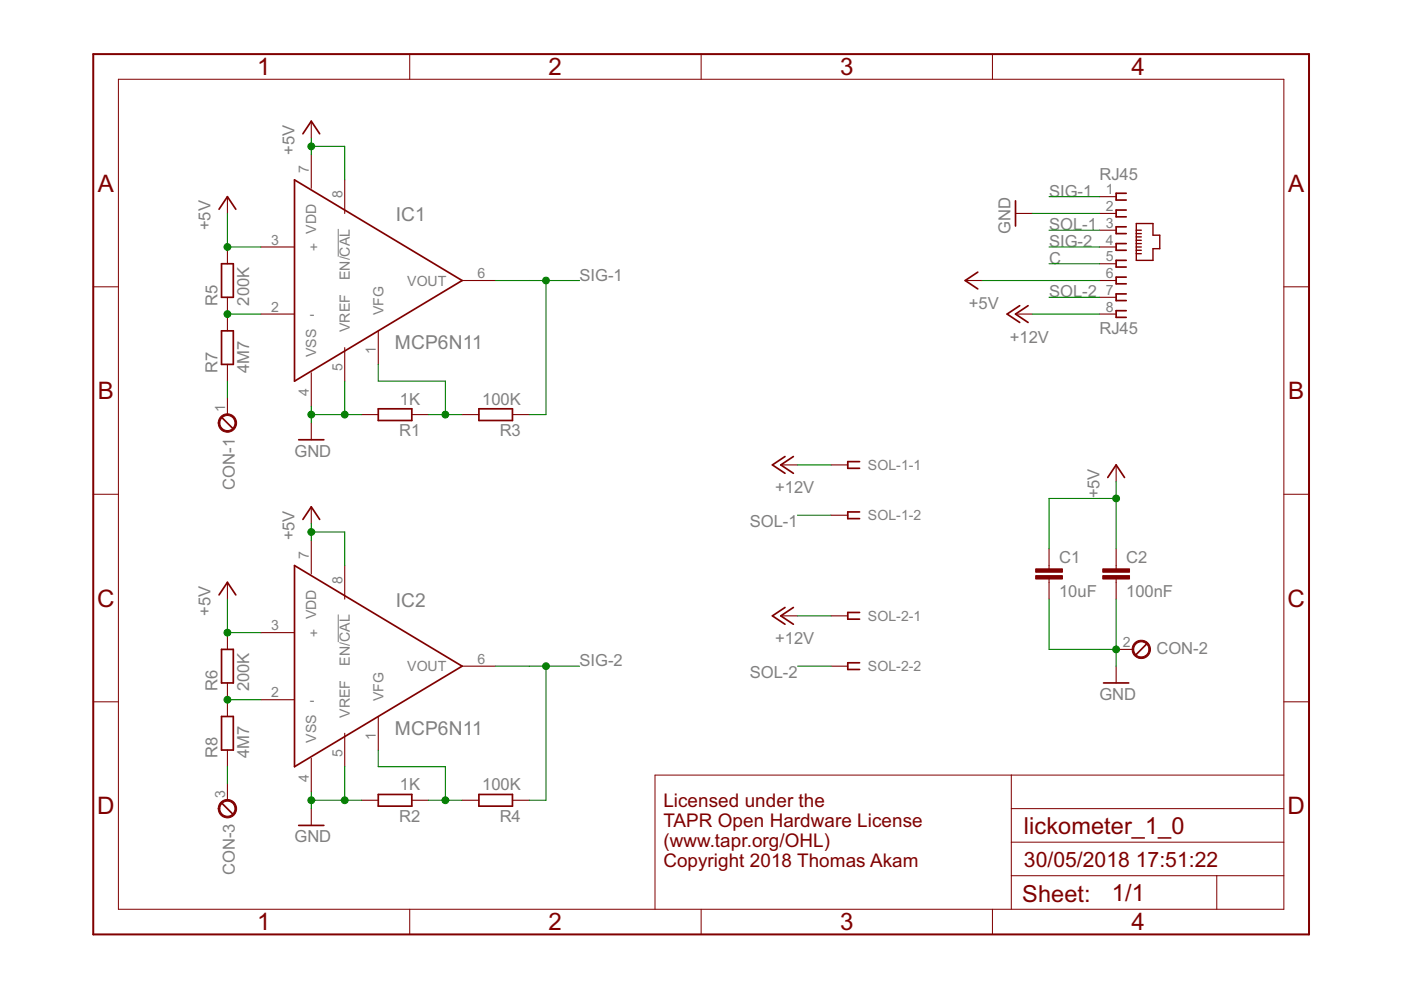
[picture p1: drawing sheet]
<svg xmlns="http://www.w3.org/2000/svg" width="297mm" height="210mm" viewBox="0 0 297 210" stroke-linecap="round" stroke-linejoin="round" font-family="sans-serif">
<path d="M71.7 48.5v5.9M71.7 130.3v5.8" fill="none" stroke="#808080" stroke-width=".21"/>
<g fill="none" stroke="#800000" stroke-width=".36">
<path d="M62.4 38.1l35.6 21.4-35.6 21.3zM64.2 28.4l1.8-2.7 1.8 2.7M46.4 44.4l1.8-2.7 1.8 2.7M47 55.9h2.5v7.1h-2.5zM207.3 57.7l-2.7 1.8 2.7 1.8M215.3 42.6v5.3M238.8 41h-2.2v1.4h2.2M238.8 44.5h-2.2v1.5h2.2M238.8 48.1h-2.2v1.4h2.2M238.8 51.6h-2.2v1.5h2.2M238.8 55.2h-2.2v1.4h2.2M238.8 58.8h-2.2v1.4h2.2"/>
<path d="M47 70.1h2.5v7.2h-2.5zM216.2 64.8l-2.7 1.8 2.7 1.8M218 64.8l-2.7 1.8 2.7 1.8M238.8 62.3h-2.2v1.4h2.2M238.8 65.9h-2.2v1.4h2.2M47.1 88.6l2.2 2.2M63.3 93.2h5.4M80.2 86.7h7.1v2.5h-7.1zM101.5 86.7h7.1v2.5h-7.1zM166.4 96.8l-2.6 1.8 2.6 1.8M168.2 96.8l-2.7 1.8 2.7 1.8M182.2 97.9h-2.5v1.4h2.5"/>
<path d="M62.4 119.9l35.6 21.3-35.6 21.4zM64.2 110.1l1.8-2.6 1.8 2.6M182.2 108.5h-2.5v1.5h2.5M234.9 101.2l1.7-2.6 1.8 2.6M46.4 126.1l1.8-2.6 1.8 2.6M47 137.7h2.5v7.1h-2.5zM166.4 128.8l-2.6 1.8 2.6 1.8M168.2 128.8l-2.7 1.8 2.7 1.8M182.2 129.9h-2.5v1.4h2.5M243 136.6l-2.1 2.1M47 151.9h2.5v7.1h-2.5zM182.2 140.5h-2.5v1.4h2.5"/>
<path d="M234 144.8h5.3M47.1 170.4l2.2 2.1M63.3 175h5.4M80.2 168.4h7.1v2.5h-7.1zM101.5 168.4h7.1v2.5h-7.1z"/>
</g>
<g fill="none" stroke="#800000" stroke-width=".23">
<path d="M66 25.7v3.6M66 32.8v7.1M73.1 38.1v7.2M48.2 41.7v3.6M48.2 52.4v3.5M55.3 52.4h7.1M98 59.5h7.1M204.6 59.5h3.6M215.3 45.3h3.6M233.1 45.3h3.5M233.1 41.7h3.5M233.1 48.8h3.5"/>
<path d="M233.1 52.4h3.5M233.1 55.9h3.5M233.1 59.5h3.5M48.2 63v7.1M48.2 77.3v3.5M55.3 66.6h7.1M66 79v7.1M73.1 73.7v7.1M80.2 70.1v7.2M215.3 66.6h3.6M233.1 66.6h3.5M233.1 63h3.5"/>
<path d="M48.2 84.3v3.6M66 89.7v3.5M76.6 87.9h3.6M87.3 87.9h3.6M98 87.9h3.5M108.6 87.9h3.6M165.5 98.6h3.6M176.2 98.6h3.5M236.6 98.6v3.5M66 107.5v3.5M66 114.6v7.1M73.1 119.9v7.1"/>
<path d="M176.2 109.2h3.5M222.4 116.4v4.2M236.6 116.4v4.2M48.2 123.5v3.5M48.2 134.1v3.6M55.3 134.1h7.1M165.5 130.6h3.6M176.2 130.6h3.5M222.4 122.7v4.3M236.6 122.7v4.3M236.6 137.7h3.6M48.2 144.8v7.1"/>
<path d="M48.2 159v3.6M55.3 148.4h7.1M73.1 155.5v7.1M80.2 151.9v7.1M98 141.2h7.1M176.2 141.2h3.5M236.6 141.2v3.6M48.2 166.1v3.6M66 160.8v7.1M66 171.4v3.6M76.6 169.7h3.6M87.3 169.7h3.6"/>
<path d="M98 169.7h3.5M108.6 169.7h3.6"/>
</g>
<g fill="#800000" stroke="#800000" stroke-width=".21">
<path d="M219.6 122h5.7v.8h-5.7z"/>
<path d="M219.6 120.6h5.7v.7h-5.7z"/>
<path d="M233.8 122h5.7v.8h-5.7z"/>
<path d="M233.8 120.6h5.7v.7h-5.7z"/>
</g>
<path d="M240.9 47.4h3.6v2.5h1.4v2.8h-1.4v2.5h-3.6zM240.9 48.8h1.1M240.9 49.5h1.1M240.9 50.2h1.1M240.9 50.9h1.1M240.9 51.6h1.1M240.9 52.4h1.1M240.9 53.1h1.1M240.9 53.8h1.1" fill="none" stroke="#800000" stroke-width=".3"/>
<g fill="#800000" stroke="#800000" stroke-width=".21">
<path d="M46.9 88.2a1.96 1.96 0 0 1 3.1 .6 1.96 1.96 0 0 1-1.4 2.8 1.96 1.96 0 0 1-2.4-1.9h.4a1.6 1.6 0 0 1 2.3-1.5 1.6 1.6 0 0 1 .3 2.7 1.6 1.6 0 0 1-2.5-.9l-.1-.3h-.4a2.05 2.05 0 0 1 .7-1.5z" fill-rule="evenodd"/>
<path d="M240.7 136.2a1.95 1.95 0 0 1 3 .6 1.95 1.95 0 0 1-1.2 2.8 1.95 1.95 0 0 1-2.5-1.9h.4a1.6 1.6 0 0 1 2.2-1.5 1.6 1.6 0 0 1 .4 2.7 1.6 1.6 0 0 1-2.6-.9v-.3h-.4a1.93 1.93 0 0 1 .7-1.5z" fill-rule="evenodd"/>
<path d="M46.7 170.3a1.96 1.96 0 0 1 3.1 0 1.96 1.96 0 0 1-1 3 1.96 1.96 0 0 1-2.6-1.9h.4a1.6 1.6 0 0 1 2.3-1.4 1.6 1.6 0 0 1 .3 2.7 1.6 1.6 0 0 1-2.5-.9l-.1-.4h-.4z" fill-rule="evenodd"/>
</g>
<g fill="none" stroke="#800000" stroke-width=".21">
<path d="M25.1 16.8h247.1v176h-247.1zM86.9 11.5v5.3M148.7 11.5v5.3M210.4 11.5v5.3M19.8 60.8h5.3M272.2 60.8h5.3M19.8 104.8h5.3M272.2 104.8h5.3M19.8 148.8h5.3M272.2 148.8h5.3M214.4 164.3v28.5M214.4 178.6h57.8"/>
<path d="M214.4 171.4h57.8M272.2 164.3h-133.3v28.5M86.9 192.8v5.3M148.7 192.8v5.3M210.4 192.8v5.3M214.4 185.7h57.8M258 185.7v7.1"/>
</g>
<path d="M19.8 11.5h257.7v186.6h-257.7z" fill="none" stroke="#800000" stroke-width=".42"/>
<g fill="none" stroke="#008000" stroke-width=".23">
<path d="M66 29.3v3.5M66 31h7.1v7.1M48.2 45.3v7.1h7.1M105.1 59.5h17.8M115.8 59.5v28.4h-3.6M208.2 59.5h24.9M218.9 45.3h14.2M222.4 55.9h10.7M222.4 41.7h10.7M222.4 52.4h10.7M222.4 48.8h10.7M48.2 66.6h7.1"/>
<path d="M80.2 77.3v3.5h14.2v7.1M218.9 66.6h14.2M222.4 63h10.7M48.2 80.8v3.5M66 86.1v3.6M66 87.9h10.6M73.1 80.8v7.1M90.9 87.9h7.1M169.1 98.6h7.1M66 111v3.6M66 112.8h7.1v7.1M169.1 109.2h7.1"/>
<path d="M236.6 102.1v14.3M236.6 105.7h-14.2v10.7M48.2 127v7.1h7.1M169.1 130.6h7.1M222.4 127v10.7h14.2M236.6 127v14.2M48.2 148.4h7.1M80.2 159v3.6h14.2v7.1M105.1 141.2h17.8M115.8 141.2v28.5h-3.6M169.1 141.2h7.1M48.2 162.6v3.5"/>
<path d="M66 167.9v3.5M66 169.7h10.6M73.1 162.6v7.1M90.9 169.7h7.1"/>
</g>
<g fill="#008000" stroke="#008000" stroke-width=".21">
<circle cx="66" cy="87.9" r=".72"/>
<circle cx="73.1" cy="87.9" r=".72"/>
<circle cx="236.6" cy="137.7" r=".72"/>
<circle cx="66" cy="169.7" r=".72"/>
<circle cx="73.1" cy="169.7" r=".72"/>
<circle cx="115.8" cy="59.5" r=".72"/>
<circle cx="115.8" cy="141.2" r=".72"/>
<circle cx="66" cy="31" r=".72"/>
<circle cx="48.2" cy="52.4" r=".72"/>
<circle cx="236.6" cy="105.7" r=".72"/>
<circle cx="66" cy="112.8" r=".72"/>
<circle cx="48.2" cy="134.1" r=".72"/>
<circle cx="94.4" cy="87.9" r=".72"/>
<circle cx="94.4" cy="169.7" r=".72"/>
<circle cx="48.2" cy="148.4" r=".72"/>
<circle cx="48.2" cy="66.6" r=".72"/>
</g>
<g font-size="5.7" fill="#800000">
<text x="54.5" y="16">1</text>
<text x="116.3" y="16">2</text>
<text x="178.1" y="16">3</text>
<text x="239.9" y="16">4</text>
<text x="20.7" y="40.6">A</text>
<text x="273.1" y="40.6">A</text>
<text x="20.7" y="84.6">B</text>
<text x="273.1" y="84.6">B</text>
<text x="20.6" y="128.6">C</text>
<text x="273" y="128.6">C</text>
<text x="20.6" y="172.6">D</text>
<text x="273" y="172.6">D</text>
<text x="54.5" y="197.3">1</text>
<text x="116.3" y="197.3">2</text>
<text x="178.1" y="197.3">3</text>
<text x="239.9" y="197.3">4</text>
</g>
<g font-size="5.6" fill="#800000">
<text x="217.1" y="176.8">lickometer_1_0</text>
<text x="216.7" y="191.2">Sheet:</text>
<text x="235.8" y="191">1/1</text>
</g>
<g font-size="5" fill="#800000">
<text x="217.1" y="183.9">30/05/2018</text>
<text x="240.8" y="183.9">17:51:22</text>
</g>
<g font-size="4.6" fill="#808080">
<text x="83.9" y="46.9">IC1</text>
<text x="83.7" y="74">MCP6N11</text>
<text x="83.9" y="128.7">IC2</text>
<text x="83.7" y="155.8">MCP6N11</text>
</g>
<g font-size="4.5" fill="#800000">
<text x="140.6" y="171.1">Licensed under the</text>
<text x="140.6" y="175.3">TAPR Open Hardware License</text>
<text x="140.6" y="179.6">(www.tapr.org/OHL)</text>
<text x="140.6" y="183.9">Copyright 2018 Thomas Akam</text>
</g>
<g font-size="3.9" fill="#808080">
<text x="62.4" y="32.8" transform="rotate(-90 62.4 32.8)">+5V</text>
<text x="222.4" y="41.7">SIG-1</text>
<text x="233.1" y="38.1">RJ45</text>
<text x="44.7" y="48.8" transform="rotate(-90 44.7 48.8)">+5V</text>
<text x="214.3" y="49.5" transform="rotate(-90 214.3 49.5)">GND</text>
<text x="222.4" y="52.4">SIG-2</text>
<text x="222.4" y="48.8">SOL-1</text>
<text x="122.9" y="59.5">SIG-1</text>
<text x="222.4" y="55.9">C</text>
<text x="46.1" y="64.8" transform="rotate(-90 46.1 64.8)">R5</text>
<text x="52.8" y="64.8" transform="rotate(-90 52.8 64.8)">200K</text>
<text x="205.4" y="65.5">+5V</text>
<text x="222.4" y="63">SOL-2</text>
<text x="233.1" y="70.9">RJ45</text>
<text x="214.1" y="72.6">+12V</text>
<text x="46.1" y="79" transform="rotate(-90 46.1 79)">R7</text>
<text x="52.8" y="79" transform="rotate(-90 52.8 79)">4M7</text>
<text x="84.8" y="85.8">1K</text>
<text x="102.2" y="85.8">100K</text>
<text x="84.6" y="92.5">R1</text>
<text x="105.9" y="92.5">R3</text>
<text x="62.4" y="96.8">GND</text>
<text x="49.8" y="103.8" transform="rotate(-90 49.8 103.8)">CON-1</text>
<text x="164.3" y="104.6">+12V</text>
<text x="233.1" y="105.7" transform="rotate(-90 233.1 105.7)">+5V</text>
<text x="159" y="111.7">SOL-1</text>
<text x="62.4" y="114.6" transform="rotate(-90 62.4 114.6)">+5V</text>
<text x="224.6" y="119.4">C1</text>
<text x="238.8" y="119.4">C2</text>
<text x="44.7" y="130.6" transform="rotate(-90 44.7 130.6)">+5V</text>
<text x="224.6" y="126.5">10uF</text>
<text x="238.8" y="126.5">100nF</text>
<text x="164.3" y="136.6">+12V</text>
<text x="122.9" y="141.2">SIG-2</text>
<text x="159" y="143.7">SOL-2</text>
<text x="245.2" y="138.6">CON-2</text>
<text x="46.1" y="146.6" transform="rotate(-90 46.1 146.6)">R6</text>
<text x="52.8" y="146.6" transform="rotate(-90 52.8 146.6)">200K</text>
<text x="233.1" y="148.3">GND</text>
<text x="46.1" y="160.8" transform="rotate(-90 46.1 160.8)">R8</text>
<text x="52.8" y="160.8" transform="rotate(-90 52.8 160.8)">4M7</text>
<text x="84.8" y="167.6">1K</text>
<text x="102.2" y="167.6">100K</text>
<text x="62.4" y="178.6">GND</text>
<text x="84.6" y="174.3">R2</text>
<text x="105.9" y="174.3">R4</text>
<text x="49.8" y="185.6" transform="rotate(-90 49.8 185.6)">CON-3</text>
</g>
<g font-size="3.3" fill="#808080">
<text x="65.5" y="36.7" transform="rotate(-90 65.5 36.7)">7</text>
<text x="72.6" y="42" transform="rotate(-90 72.6 42)">8</text>
<text x="234.5" y="41.2">1</text>
<text x="234.5" y="44.8">2</text>
<text x="57.5" y="51.9">3</text>
<text x="65.7" y="53.4">+</text>
<text x="67.1" y="49.6" transform="rotate(-90 67.1 49.6)">VDD</text>
<text x="234.5" y="48.3">3</text>
<text x="234.5" y="51.9">4</text>
<text x="74.2" y="59.4" transform="rotate(-90 74.2 59.4)">EN/CAL</text>
<text x="101.3" y="59">6</text>
<text x="234.5" y="55.4">5</text>
<text x="234.5" y="59">6</text>
<text x="86.3" y="60.5">VOUT</text>
<text x="234.5" y="62.5">7</text>
<text x="57.5" y="66.1">2</text>
<text x="65.7" y="67.7">-</text>
<text x="74.2" y="70.4" transform="rotate(-90 74.2 70.4)">VREF</text>
<text x="81.3" y="66.9" transform="rotate(-90 81.3 66.9)">VFG</text>
<text x="234.5" y="66.1">8</text>
<text x="67.1" y="75.8" transform="rotate(-90 67.1 75.8)">VSS</text>
<text x="79.7" y="75.1" transform="rotate(-90 79.7 75.1)">1</text>
<text x="65.5" y="84" transform="rotate(-90 65.5 84)">4</text>
<text x="72.6" y="78.6" transform="rotate(-90 72.6 78.6)">5</text>
<text x="47.7" y="87.4" transform="rotate(-90 47.7 87.4)">1</text>
<text x="184" y="99.6">SOL-1-1</text>
<text x="184" y="110.3">SOL-1-2</text>
<text x="65.5" y="118.4" transform="rotate(-90 65.5 118.4)">7</text>
<text x="72.6" y="123.7" transform="rotate(-90 72.6 123.7)">8</text>
<text x="67.1" y="131.3" transform="rotate(-90 67.1 131.3)">VDD</text>
<text x="184" y="131.6">SOL-2-1</text>
<text x="57.5" y="133.6">3</text>
<text x="65.7" y="135.2">+</text>
<text x="238" y="137.2">2</text>
<text x="74.2" y="141.2" transform="rotate(-90 74.2 141.2)">EN/CAL</text>
<text x="86.3" y="142.3">VOUT</text>
<text x="101.3" y="140.7">6</text>
<text x="184" y="142.3">SOL-2-2</text>
<text x="57.5" y="147.9">2</text>
<text x="65.7" y="149.4">-</text>
<text x="81.3" y="148.6" transform="rotate(-90 81.3 148.6)">VFG</text>
<text x="74.2" y="152.2" transform="rotate(-90 74.2 152.2)">VREF</text>
<text x="67.1" y="157.5" transform="rotate(-90 67.1 157.5)">VSS</text>
<text x="72.6" y="160.4" transform="rotate(-90 72.6 160.4)">5</text>
<text x="79.7" y="156.8" transform="rotate(-90 79.7 156.8)">1</text>
<text x="65.5" y="165.7" transform="rotate(-90 65.5 165.7)">4</text>
<text x="47.7" y="169.2" transform="rotate(-90 47.7 169.2)">3</text>
</g>
</svg>
